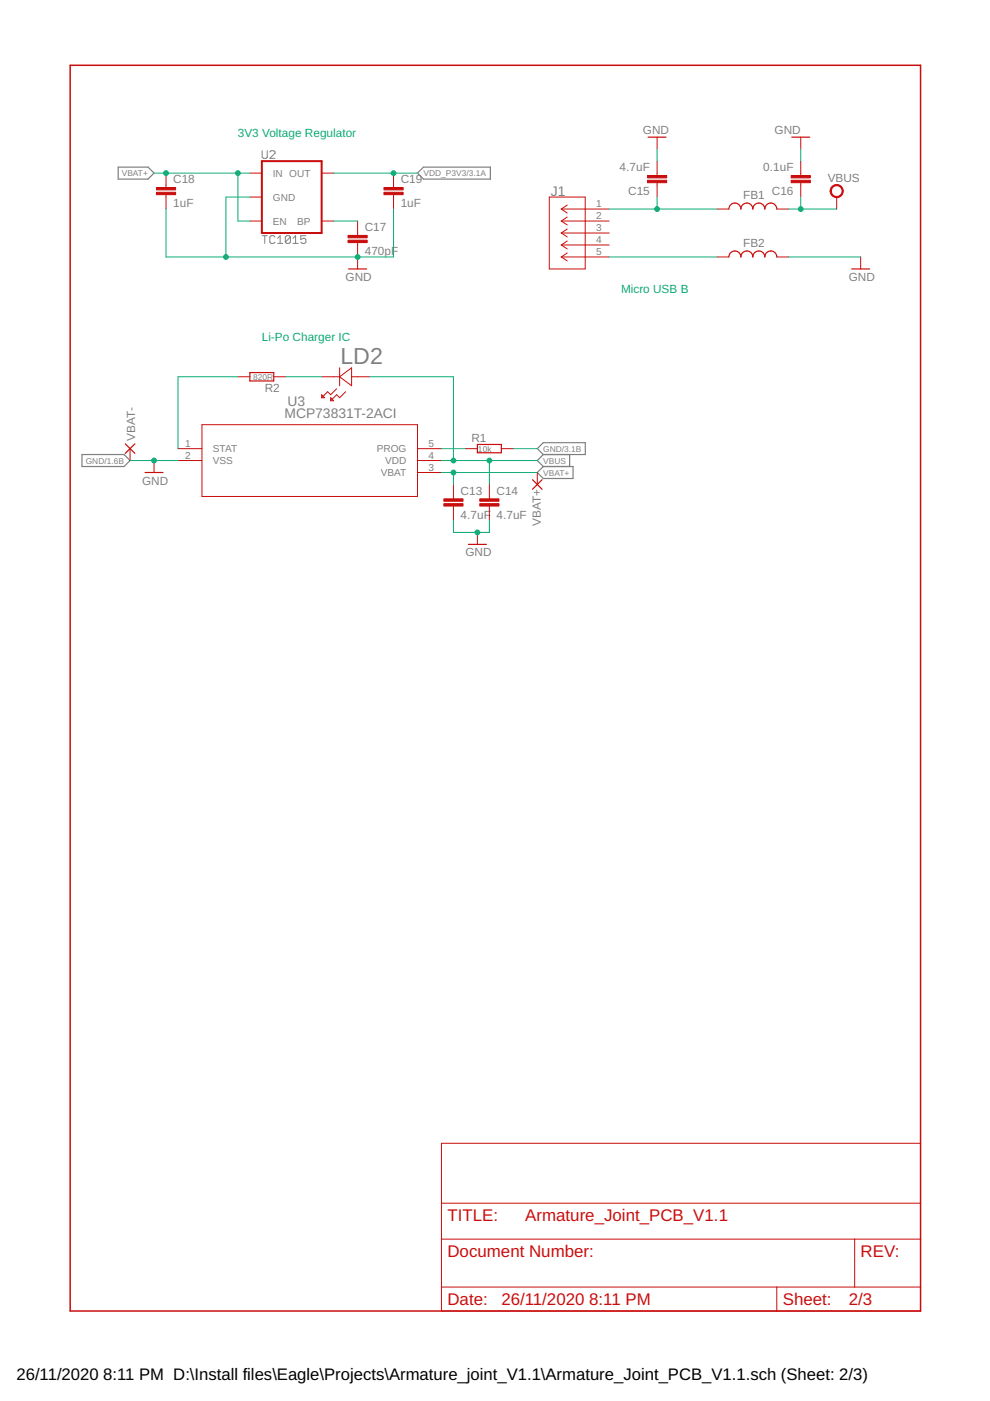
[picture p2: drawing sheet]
<svg xmlns="http://www.w3.org/2000/svg" width="210mm" height="297mm" viewBox="0 0 210 297" stroke-linecap="round" stroke-linejoin="round" font-family="sans-serif">
<g fill="none" stroke="#808080" stroke-width=".21">
<path d="M55.6 32v1.3l.3 .3h.5l.3-.3v-1.3M57.2 32.2l.3-.2h.5l.3 .2v.3l-1.1 1.1h1.1M55.6 50h1.1M56.1 50v1.6M58.3 50.2l-.3-.2h-.5l-.3 .2v1.1l.3 .3h.5l.3-.3M58.9 51.6h1M58.9 50.5l.5-.5v1.6M61.6 50.2l-.3-.2h-.5l-.3 .2v1.1M61.6 50.2v1.1l-.3 .3h-.5l-.3-.3M61.6 50.2l-1.1 1.1M62.1 51.6h1.1M62.1 50.5l.6-.5v1.6"/>
<path d="M64.9 50h-1.1v.8l.8-.3 .3 .3v.5l-.3 .3h-.5l-.3-.3"/>
</g>
<path d="M25.1 35.4h6.3l1.3 1.3-1.3 1.3h-6.3zM88.5 36.7l1.3-1.3h14.2v2.6h-14.2zM17.4 96.4h8.9l1.3 1.2-1.3 1.3h-8.9zM113.9 95.1l1.3-1.2h8.9v2.5h-8.9zM115.2 98.9h6.3v2.6h-6.3l-1.3-1.3zM115.2 96.4l-1.3 1.2 1.3 1.3M120.8 96.4v2.5" fill="none" stroke="#808080" stroke-width=".25"/>
<path d="M14.9 13.8h180.3v264.2h-180.3z" fill="none" stroke="#c90d0c" stroke-width=".32"/>
<g fill="none" stroke="#c90d0c" stroke-width=".21">
<path d="M35.2 36.7v3.1M53 36.7h2.5M68.2 36.7h2.5M83.4 36.7v3.1M139.3 29.1v2.5M139.3 34.2v3M139.3 38.7v3.1M169.8 29.1v2.5M169.8 34.2v3M169.8 38.7v3.1M35.2 41.3v3M53 46.9h2.5"/>
<path d="M53 41.8h2.5M68.2 46.9h2.5M75.8 46.9v3M75.8 51.4v5.6M83.4 41.3v3M116.5 41.8h7.6v15.2h-7.6zM119 46.9h10.2M119 44.3h10.2M119 49.4h10.2M119 51.9h10.2M119 54.5h10.2M119 44.3l1.3 .9"/>
<path d="M119 46.9l1.3 .8M119 49.4l1.3 .8M119 51.9l1.3 .9M119 54.5l1.3 .8M120.3 43.5l-1.3 .8M120.3 46l-1.3 .9M120.3 48.6l-1.3 .8M120.3 51.1l-1.3 .8M120.3 53.6l-1.3 .9M152 44.3h2.5M152 54.5h2.5M164.7 44.3h2.5"/>
<path d="M164.7 54.5h2.5M177.4 41.8v2.5M182.5 54.5v2.5M50.4 79.9h2.6M58 79.9h2.6M68.2 79.9h3.8M72 79.9l2.5-1.9v3.8zM72 78v3.8M74.5 79.9h3.9M27.6 95.1v2.5M32.7 97.6v2.6M37.7 95.1h5.1"/>
<path d="M37.7 97.6h5.1M42.8 90h45.7v15.3h-45.7zM68.2 83.7l.6 .6h-.6zM70.1 84.3l.6 .7h-.6zM71.4 82.4l-1.3 1.3-.6-.6-1.3 1.2M73.3 83.1l-1.3 1.2-.6-.6-1.3 1.3M88.5 95.1h5.1M88.5 97.6h5.1M98.7 95.1h2.5M106.3 95.1h2.5M88.5 100.2h5.1M96.1 102.7v3.1"/>
<path d="M96.1 107.3v3M101.2 112.9v2.5M103.8 102.7v3.1M103.8 107.3v3M113.9 100.2v2.5M93.6 242.4h101.6v35.6h-101.6zM93.6 255.1h101.6M93.6 262.7h101.6M93.6 272.9h101.6M164.7 272.9v5.1M181.2 262.7v10.2"/>
</g>
<path d="M55.5 34.2h12.7v15.2h-12.7z" fill="none" stroke="#c90d0c" stroke-width=".42"/>
<g fill="#c90d0c" stroke="#c90d0c" stroke-width=".21">
<path d="M73.8 50.9h4.1v.5h-4.1z"/>
<path d="M73.8 49.9h4.1v.5h-4.1z"/>
<path d="M81.4 40.8h4.1v.5h-4.1z"/>
<path d="M81.4 39.8h4.1v.5h-4.1z"/>
<path d="M33.2 40.8h4v.5h-4z"/>
<path d="M33.2 39.8h4v.5h-4z"/>
<path d="M137.3 37.2h4.1v.5h-4.1z"/>
<path d="M137.3 38.2h4.1v.5h-4.1z"/>
<path d="M94.1 106.8h4.1v.5h-4.1z"/>
<path d="M94.1 105.8h4.1v.5h-4.1z"/>
<path d="M101.7 106.8h4.1v.5h-4.1z"/>
<path d="M101.7 105.8h4.1v.5h-4.1z"/>
<path d="M167.7 37.2h4.1v.5h-4.1z"/>
<path d="M167.7 38.2h4.1v.5h-4.1z"/>
</g>
<g fill="none" stroke="#c90d0c" stroke-width=".25">
<path d="M137.4 29.1h3.8M167.9 29.1h3.8M73.9 57h3.8M154.5 44.3a1.27 1.27 0 0 1 1.3-1.2 1.27 1.27 0 0 1 1.3 1.2 1.27 1.27 0 0 1 1.2-1.2 1.27 1.27 0 0 1 1.3 1.2 1.27 1.27 0 0 1 1.3-1.2 1.27 1.27 0 0 1 1.3 1.2 1.27 1.27 0 0 1 1.2-1.2 1.27 1.27 0 0 1 1.3 1.2M154.5 54.5a1.27 1.27 0 0 1 1.3-1.3 1.27 1.27 0 0 1 1.3 1.3 1.27 1.27 0 0 1 1.2-1.3 1.27 1.27 0 0 1 1.3 1.3 1.27 1.27 0 0 1 1.3-1.3 1.27 1.27 0 0 1 1.3 1.3 1.27 1.27 0 0 1 1.2-1.3 1.27 1.27 0 0 1 1.3 1.3M180.6 57h3.8M53 79h5v1.8h-5zM26.6 94.1l2 2M28.6 94.1l-2 2M101.2 94.2h5.1v1.8h-5.1zM30.8 100.2h3.8M99.3 115.4h3.8"/>
<path d="M112.9 101.7l2 2M114.9 101.7l-2 2"/>
</g>
<path d="M176.4 39.6a1.39 1.39 0 0 1 2.2 .2 1.39 1.39 0 0 1-.8 2.1 1.39 1.39 0 0 1-1.8-1.4h.3a1.15 1.15 0 0 1 1.6-1.1 1.15 1.15 0 0 1 .3 1.9 1.15 1.15 0 0 1-1.9-.5v-.3h-.3z" fill-rule="evenodd" fill="#c90d0c" stroke="#c90d0c" stroke-width=".21"/>
<g fill="none" stroke="#0dab76" stroke-width=".21">
<path d="M32.7 36.7h20.3M50.4 36.7v10.2h2.6M70.7 36.7h17.8M139.3 31.6v2.6M169.8 31.6v2.6M35.2 44.3v10.2h48.2v-10.2M53 41.8h-5.1v12.7M70.7 46.9h5.1M129.2 54.5h22.8M129.2 44.3h22.8M139.3 41.8v2.5M167.2 54.5h15.3"/>
<path d="M167.2 44.3h10.2M169.8 41.8v2.5M50.4 79.9h-12.7v15.2M60.6 79.9h7.6M78.4 79.9h17.7v17.7M27.6 97.6h10.1M93.6 97.6h20.3M93.6 95.1h5.1M103.8 97.6v5.1M108.8 95.1h5.1M93.6 100.2h20.3M96.1 100.2v2.5"/>
<path d="M96.1 110.3v2.6h7.7v-2.6"/>
</g>
<g fill="#0dab76" stroke="#0dab76" stroke-width=".21">
<circle cx="75.8" cy="54.5" r=".51"/>
<circle cx="47.9" cy="54.5" r=".51"/>
<circle cx="32.7" cy="97.6" r=".51"/>
<circle cx="101.2" cy="112.9" r=".51"/>
<circle cx="83.4" cy="36.7" r=".51"/>
<circle cx="50.4" cy="36.7" r=".51"/>
<circle cx="35.2" cy="36.7" r=".51"/>
<circle cx="96.1" cy="100.2" r=".51"/>
<circle cx="96.1" cy="97.6" r=".51"/>
<circle cx="103.8" cy="97.6" r=".51"/>
<circle cx="169.8" cy="44.3" r=".51"/>
<circle cx="139.3" cy="44.3" r=".51"/>
</g>
<text font-size="4.9" fill="#808080" x="72.2" y="77.1">LD2</text>
<g font-size="3.6" fill="#c90d0c">
<text x="94.9" y="258.9">TITLE:</text>
<text x="111.4" y="258.9">Armature_Joint_PCB_V1.1</text>
<text x="94.9" y="266.5">Document Number:</text>
<text x="182.5" y="266.5">REV:</text>
<text x="94.9" y="276.7">Date:</text>
<text x="106.3" y="276.7">26/11/2020</text>
<text x="124.9" y="276.7">8:11 PM</text>
<text x="166" y="276.7">Sheet:</text>
<text x="179.9" y="276.7">2/3</text>
</g>
<g font-size="3.5">
<text x="3.5" y="292.5">26/11/2020</text>
<text x="21.9" y="292.5">8:11 PM D:\Install files\Eagle\Projects\Armature_joint_V1.1\Armature_Joint_PCB_V1.1.sch (Sheet: 2/3)</text>
</g>
<g font-size="2.9" fill="#808080">
<text x="116.8" y="41.6">J1</text>
<text x="60.3" y="88.5">MCP73831T-2ACI</text>
<text x="60.9" y="86">U3</text>
</g>
<g font-size="2.5" fill="#0dab76">
<text x="50.4" y="29.1">3V3 Voltage Regulator</text>
<text x="131.7" y="62.1">Micro USB B</text>
<text x="55.5" y="72.3">Li-Po Charger IC</text>
</g>
<g font-size="2.5" fill="#808080">
<text x="136.3" y="28.3">GND</text>
<text x="164.2" y="28.3">GND</text>
<text x="36.7" y="38.9">C18</text>
<text x="85" y="38.9">C19</text>
<text x="131.4" y="36.3">4.7uF</text>
<text x="133.2" y="41.4">C15</text>
<text x="161.8" y="36.3">0.1uF</text>
<text x="163.7" y="41.4">C16</text>
<text x="175.5" y="38.6">VBUS</text>
<text x="36.7" y="43.9">1uF</text>
<text x="85" y="43.9">1uF</text>
<text x="157.6" y="42.3">FB1</text>
<text x="77.3" y="49">C17</text>
<text x="157.6" y="52.4">FB2</text>
<text x="73.3" y="59.6">GND</text>
<text x="77.3" y="54.1">470pF</text>
<text x="179.9" y="59.6">GND</text>
<text x="56.1" y="83.2">R2</text>
<text x="28.7" y="93.4" transform="rotate(-90 28.7 93.4)">VBAT-</text>
<text x="99.9" y="93.6">R1</text>
<text x="30.1" y="102.7">GND</text>
<text x="97.7" y="104.9">C13</text>
<text x="105.3" y="104.9">C14</text>
<text x="97.7" y="110">4.7uF</text>
<text x="105.3" y="110">4.7uF</text>
<text x="114.7" y="111.5" transform="rotate(-90 114.7 111.5)">VBAT+</text>
<text x="98.7" y="118">GND</text>
</g>
<g font-size="2.1" fill="#808080">
<text x="57.8" y="37.5">IN OUT</text>
<text x="57.8" y="47.6">EN</text>
<text x="57.8" y="42.5">GND</text>
<text x="63" y="47.6">BP</text>
<text x="126.4" y="44">1</text>
<text x="126.4" y="46.5">2</text>
<text x="126.4" y="49">3</text>
<text x="126.4" y="51.6">4</text>
<text x="126.4" y="54.1">5</text>
<text x="39.3" y="94.8">1</text>
<text x="45.1" y="95.9">STAT</text>
<text x="79.9" y="95.9">PROG</text>
<text x="90.9" y="94.8">5</text>
<text x="39.3" y="97.3">2</text>
<text x="45.1" y="98.4">VSS</text>
<text x="80.8" y="101">VBAT</text>
<text x="81.7" y="98.4">VDD</text>
<text x="90.9" y="99.8">3</text>
<text x="90.9" y="97.3">4</text>
</g>
<g font-size="1.8" fill="#808080">
<text x="25.8" y="37.3">VBAT+</text>
<text x="89.8" y="37.3">VDD_P3V3/3.1A</text>
<text x="53.6" y="80.5">820R</text>
<text x="101.3" y="95.7">10k</text>
<text x="115.2" y="95.7">GND/3.1B</text>
<text x="18.2" y="98.3">GND/1.6B</text>
<text x="115.2" y="100.8">VBAT+</text>
<text x="115.2" y="98.3">VBUS</text>
</g>
</svg>
